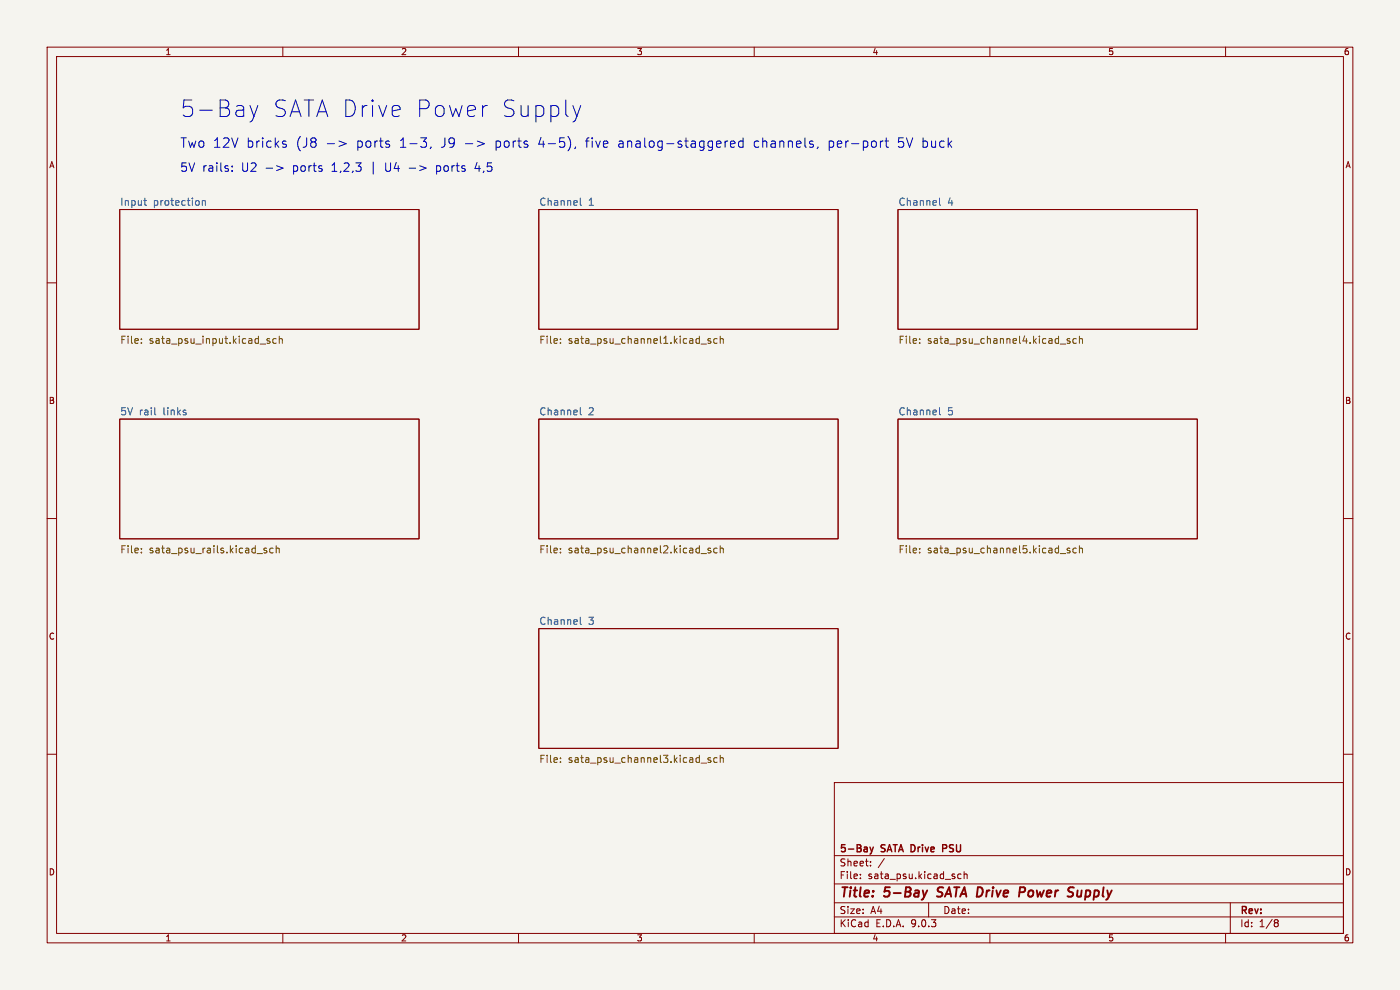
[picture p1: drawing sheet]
<svg xmlns="http://www.w3.org/2000/svg" width="297mm" height="210mm" viewBox="0 0 297 210" stroke-linecap="round" stroke-linejoin="round" font-family="sans-serif">
<path d="M0 0h297v210h-297z" fill="#f5f4ef" stroke="#f5f4ef" stroke-width=".21"/>
<g fill="none" stroke="#840000" stroke-width=".21">
<path d="M10 10h277v190h-277zM12 12h273v186h-273zM60 10v2M110 10v2M160 10v2M210 10v2M260 10v2M25.4 44.5h63.5v25.4h-63.5zM114.3 44.5h63.5v25.4h-63.5zM190.5 44.5h63.5v25.4h-63.5zM10 60h2M285 60h2"/>
<path d="M25.4 88.9h63.5v25.4h-63.5zM114.3 88.9h63.5v25.4h-63.5zM190.5 88.9h63.5v25.4h-63.5zM10 110h2M285 110h2M114.3 133.4h63.5v25.4h-63.5zM10 160h2M177 166h108v32h-108zM285 160h2M60 198v2M110 198v2M160 198v2"/>
<path d="M177 194.5h108M177 191.5h108M177 187.5h108M177 181.5h108M182.5 186.3v.1M182.5 185.5v.1M184.7 183.6v.1M184.7 182.8v.1M187.6 182.1l-1.3 2M197 191.5v3M203.9 185.5l-.4-.1-.3 .3 .1 .6h.6M204.5 185.5l.2-.1 .4 .1 .1 .9"/>
<path d="M204.5 184.9v1.5M210 198v2M260 198v2M261 191.5v6.5M270.6 195.1l.4 .1 .2 .2-.3 .3M270.6 195.7h.3M270.9 195.7l.2 .2 .1 .4-.2 .2-.4 .1"/>
</g>
<path d="M196.7 188.9l-.6 1.3M198.7 190.1l.3 .1M199.1 188.4l-.1 .6M216.4 188.2l.9 .1a.58 .58 0 0 1-.3 1h-.7M228.6 188.9v1.2h.6" fill="none" stroke="#840000" stroke-width=".4"/>
<path d="M184.6 179.7l.3 1M185.3 179.7l-.4 1M200.7 179.3l-.7-.1v1.5M200.7 179.9l-.7 .1M184.9 180.7l-.3 .5" fill="none" stroke="#840000" stroke-width=".3"/>
<path d="M30.5 42.5h.6M30.8 43.5l.3 .1M42.9 42.7l.2-.2 .4 .1 .1 1M42.9 42.5v1.1M123.1 42v1.3l.2 .3M199.3 42v1.3l.2 .3M32.8 87.8l.2 .2M123.1 86.5v1.3l.2 .2M199.3 86.5v1.3l.2 .2M123.1 130.9v1.3l.2 .3" fill="none" stroke="#006464" stroke-width=".21"/>
<g fill="none" stroke="#725600" stroke-width=".21">
<path d="M30 72.7v.1M30 71.9v.1M57.2 71.9l-.3-.1-.3 .2 .1 .3 .5 .1v.4h-.6M58.6 71.9l-.4-.1-.3 .3 .1 .7h.6M59.2 72l.3-.2 .3 .1 .1 .9M59.2 71.3v1.5M118.9 72.7v.1M118.9 71.9v.1M148.7 73h1.2M150.8 71.9l-.4-.1-.2 .2 .1 .3 .5 .1v.4h-.6M152.1 71.9l-.4-.1-.3 .3 .2 .7h.5M152.8 72l.2-.2 .4 .1v.9"/>
<path d="M152.8 71.3v1.5M195.1 72.7v.1M195.1 71.9v.1M224.9 73h1.2M227 71.9l-.4-.1-.2 .2 .1 .3 .5 .1v.4h-.6M228.3 71.9l-.4-.1-.3 .3 .2 .7h.5M229 72l.2-.2 .4 .1v.9M229 71.3v1.5M30 116.3v.2M30 117.1v.2M56.6 116.3h-.4l-.2 .2 .1 .2 .5 .2v.3h-.6M57.9 116.3h-.4l-.3 .3 .2 .6h.5"/>
<path d="M58.6 116.4l.2-.1h.4v1M58.6 115.8v1.5M118.9 116.3v.2M118.9 117.1v.2M148.7 117.4h1.2M150.8 116.3h-.4l-.2 .2 .1 .2 .5 .2v.3h-.6M152.1 116.3h-.4l-.3 .3 .2 .6h.5M152.8 116.4l.2-.1h.4v1M152.8 115.8v1.5M195.1 116.3v.2M195.1 117.1v.2M224.9 117.4h1.2"/>
<path d="M227 116.3h-.4l-.2 .2 .1 .2 .5 .2v.3h-.6M228.3 116.3h-.4l-.3 .3 .2 .6h.5M229 116.4l.2-.1h.4v1M229 115.8v1.5M118.9 160.8v.1M118.9 161.6v.1M148.7 161.9h1.2M150.8 160.8l-.4-.1-.2 .2 .1 .3 .5 .1v.4h-.6M152.1 160.8l-.4-.1-.3 .3 .2 .7h.5M152.8 160.2v1.5M152.8 160.9l.2-.2 .4 .1v.9"/>
</g>
<g fill="none" stroke="#0000c2" stroke-width=".21">
<path d="M49.3 36.2v.2M49.3 35.2v.2M53 22.4l.9 2.3M53.9 24.7l-.4 .8-.5 .4M54.7 22.4l-.8 2.3M56.5 35.7h1.3M58.7 35.2l1.4 .5-1.4 .5M60.2 30.6l.5 .1 .1 .3-.3 .2h-.4M60.2 29.9l.5 .1M69.4 30.5h1.6M71.9 29.9l1.5 .6-1.5 .6M84.7 22.5l.2 .7-1.7 .3"/>
<path d="M86.8 35.7h1.4M89 35.2l1.4 .5-1.4 .5M89.2 29.2h1.3l-.7 .8M90.3 30.1l.2 .3v.5l-.2 .3M91.4 31.2l-.2 .3M98.8 30.5h1.5M101.2 29.9l1.6 .6-1.6 .6M103.4 22.4l-.7 .1M120.8 29.3l.3 1-.3 1.3M121.5 22.4l.9 2.3M122.1 31.2l-.2 .3M122.4 24.7l-.4 .8-.5 .4"/>
<path d="M123.2 22.4l-.8 2.3M154.4 29.9l-.5 .2M155 30.6l.9-.2-.1-.4-.6-.1-.2 .3 .1 1h.7M157.6 30l-.5-.1-.4 .4v.6l.2 .3h.7M157.6 29.2v2M173.5 31.2l-.2 .3M187.3 29.9l-.3 .1-.2 .3M187.7 29.9h.8M188 29.2v1.8l.1 .2h.4"/>
</g>
<g font-size="4.9" fill="#0000c2">
<text x="38.1" y="25.2">5-Bay</text>
<text x="57.5" y="25.2">SATA Drive</text>
<text x="87.4" y="25.2">Power</text>
<text x="105.3" y="25.2">Supply</text>
</g>
<g font-size="2.8" fill="#0000c2">
<text x="38.1" y="31.5">Two 12V</text>
<text x="52.2" y="31.5">bricks</text>
<text x="62.7" y="31.5">(J8</text>
<text x="75.6" y="31.5">ports</text>
<text x="84.8" y="31.5">1-3,</text>
<text x="93.6" y="31.5">J9</text>
<text x="105.2" y="31.5">ports</text>
<text x="114.4" y="31.5">4-5),</text>
<text x="124.5" y="31.5">five</text>
<text x="131.5" y="31.5">analog-staggered</text>
<text x="160.3" y="31.5">channels,</text>
<text x="176.1" y="31.5">per-port</text>
<text x="191" y="31.5">5V buck</text>
</g>
<g font-size="2.8" fill="#840000">
<text x="178" y="190.9">Title:</text>
<text x="187.7" y="190.9">5-Bay</text>
<text x="199.7" y="190.9">SATA Drive</text>
<text x="218.6" y="190.9">Power</text>
<text x="229.8" y="190.9">Supply</text>
</g>
<g font-size="2.5" fill="#0000c2">
<text x="38.1" y="36.6">5V rails:</text>
<text x="51.2" y="36.6">U2</text>
<text x="62.1" y="36.6">ports</text>
<text x="70.5" y="36.6">1,2,3</text>
<text x="78.8" y="36.6">|</text>
<text x="82" y="36.6">U4</text>
<text x="93" y="36.6">ports</text>
<text x="101.3" y="36.6">4,5</text>
</g>
<g font-size="2.1" fill="#006464">
<text x="25.4" y="43.8">Input</text>
<text x="32.4" y="43.8">protection</text>
<text x="114.3" y="43.8">Channel</text>
<text x="124.8" y="43.8">1</text>
<text x="190.5" y="43.8">Channel</text>
<text x="201" y="43.8">4</text>
<text x="25.4" y="88.2">5V rail</text>
<text x="34.6" y="88.2">links</text>
<text x="114.3" y="88.2">Channel</text>
<text x="124.8" y="88.2">2</text>
<text x="190.5" y="88.2">Channel</text>
<text x="201" y="88.2">5</text>
<text x="114.3" y="132.7">Channel</text>
<text x="124.8" y="132.7">3</text>
</g>
<g font-size="2.1" fill="#725600">
<text x="25.4" y="73.2">File:</text>
<text x="31.6" y="73.2">sata_psu_input.kicad_sch</text>
<text x="114.3" y="73.2">File:</text>
<text x="120.5" y="73.2">sata_psu_channel1.kicad_sch</text>
<text x="190.5" y="73.2">File:</text>
<text x="196.7" y="73.2">sata_psu_channel4.kicad_sch</text>
<text x="25.4" y="117.7">File:</text>
<text x="31.6" y="117.7">sata_psu_rails.kicad_sch</text>
<text x="114.3" y="117.7">File:</text>
<text x="120.5" y="117.7">sata_psu_channel2.kicad_sch</text>
<text x="190.5" y="117.7">File:</text>
<text x="196.7" y="117.7">sata_psu_channel5.kicad_sch</text>
<text x="114.3" y="162.1">File:</text>
<text x="120.5" y="162.1">sata_psu_channel3.kicad_sch</text>
</g>
<g font-size="2.1" fill="#840000">
<text x="178" y="184">Sheet:</text>
<text x="178" y="181.2">5-Bay</text>
<text x="187" y="181.2">SATA Drive</text>
<text x="201.2" y="181.2">PSU</text>
<text x="178" y="186.7">File:</text>
<text x="184.1" y="186.7">sata_psu.kicad_sch</text>
<text x="178" y="196.9">KiCad</text>
<text x="178" y="194.1">Size:</text>
<text x="184.7" y="194.1">A4</text>
<text x="185.7" y="196.9">E.D.A.</text>
<text x="193.3" y="196.9">9.0.3</text>
<text x="200" y="194.1">Date:</text>
<text x="263" y="194.3">Rev:</text>
<text x="263" y="196.9">Id:</text>
<text x="267.1" y="196.9">1/8</text>
</g>
<g font-size="1.8" fill="#840000">
<text x="35" y="11.9">1</text>
<text x="85" y="11.9">2</text>
<text x="135" y="11.9">3</text>
<text x="185" y="11.9">4</text>
<text x="235" y="11.9">5</text>
<text x="285" y="11.9">6</text>
<text x="10.3" y="35.9">A</text>
<text x="285.3" y="35.9">A</text>
<text x="10.3" y="85.9">B</text>
<text x="285.3" y="85.9">B</text>
<text x="10.3" y="135.9">C</text>
<text x="285.3" y="135.9">C</text>
<text x="10.3" y="185.9">D</text>
<text x="285.3" y="185.9">D</text>
<text x="35" y="199.9">1</text>
<text x="85" y="199.9">2</text>
<text x="135" y="199.9">3</text>
<text x="185" y="199.9">4</text>
<text x="235" y="199.9">5</text>
<text x="285" y="199.9">6</text>
</g>
</svg>
